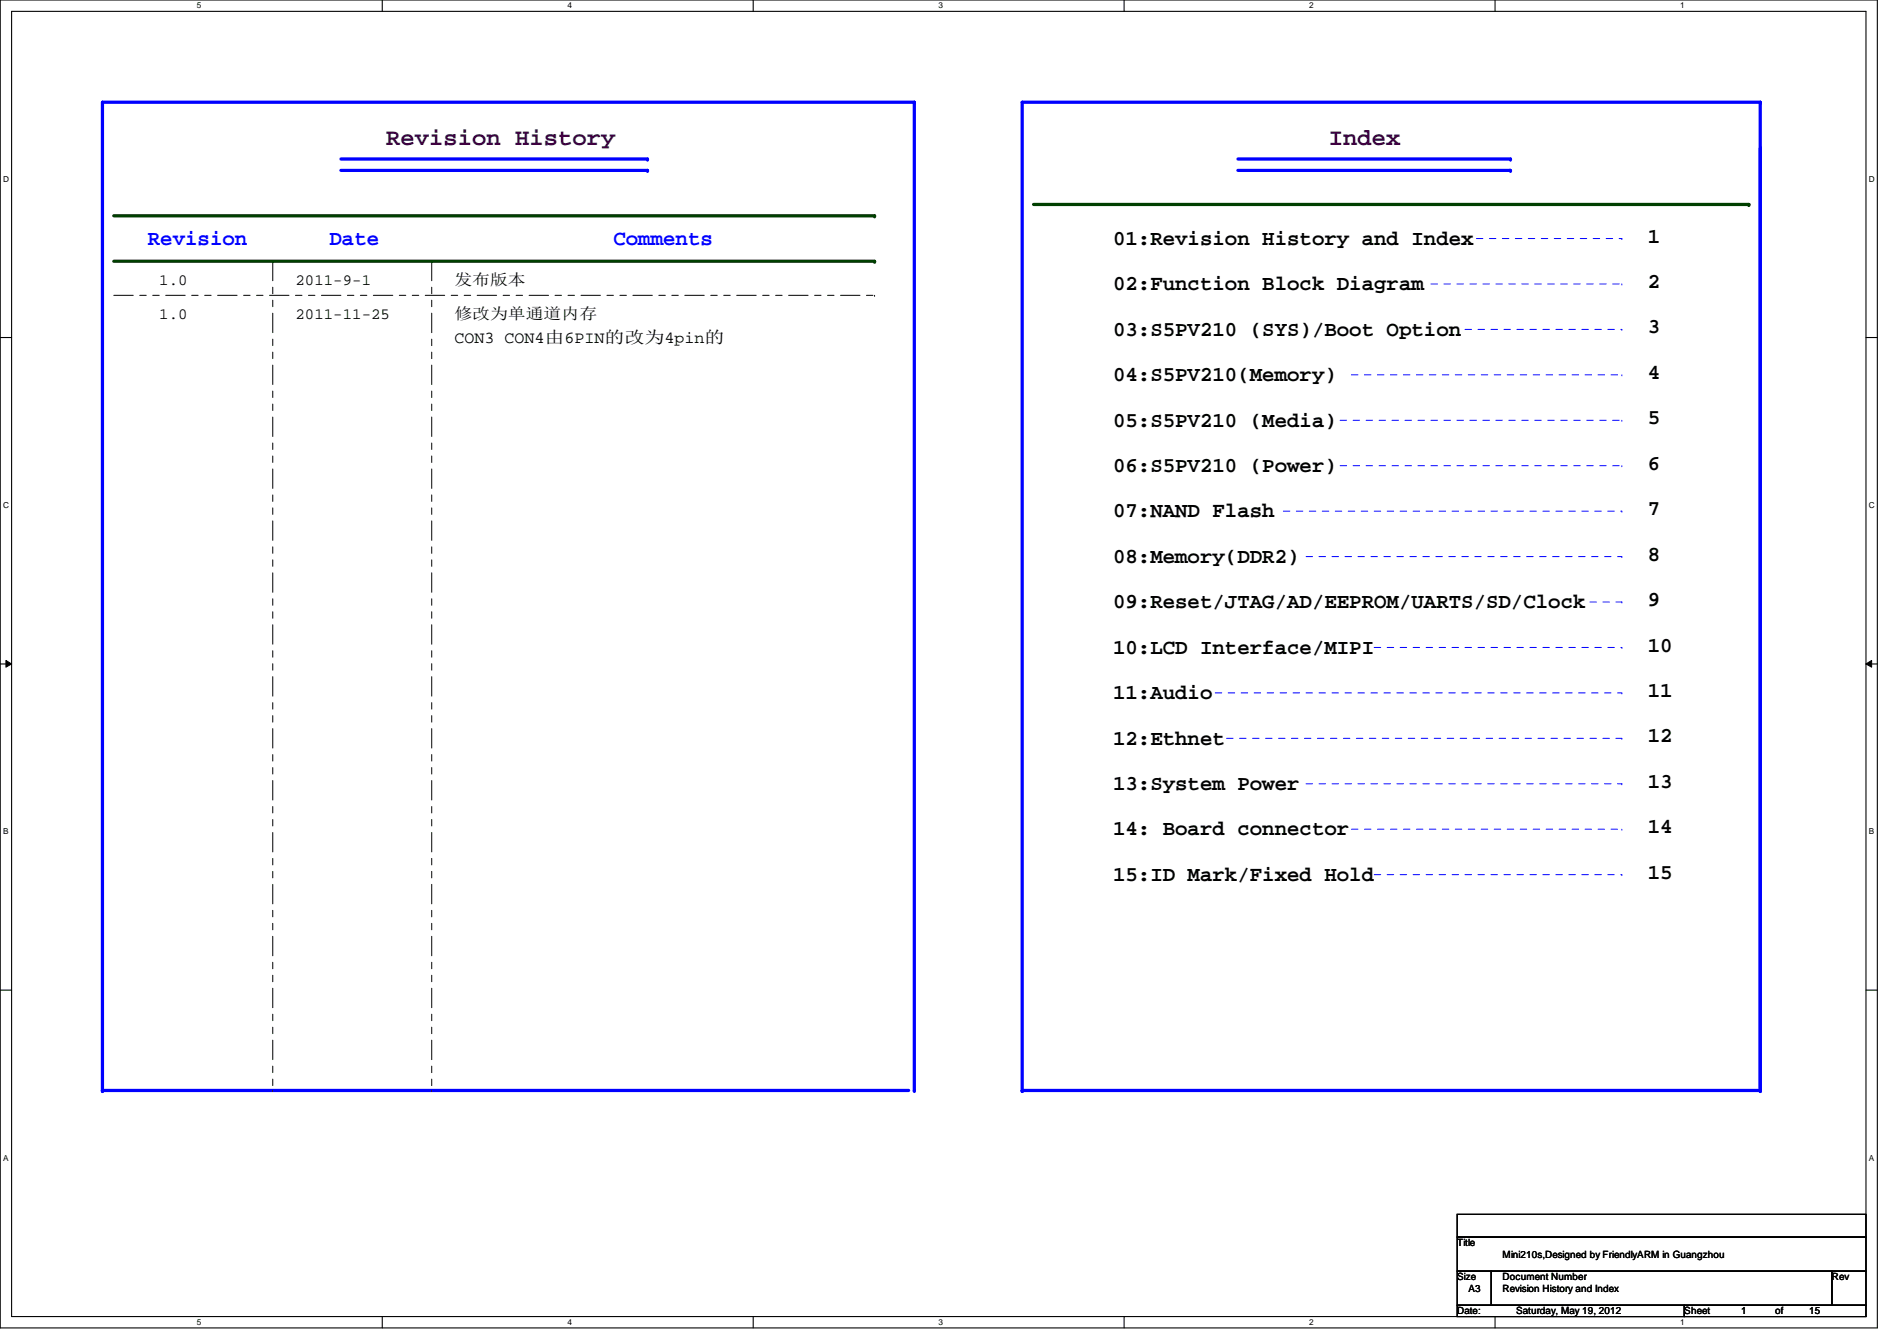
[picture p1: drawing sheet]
<svg xmlns="http://www.w3.org/2000/svg" width="297mm" height="210mm" viewBox="0 0 297 210" stroke-linecap="round" stroke-linejoin="round" font-family="sans-serif">
<path d="M0 0h294v207.9h-294zM1.8 1.8h290.4v204.3h-290.4z" fill="none" stroke="#000" stroke-width=".17"/>
<g fill="#fff">
<path d="M30.8 .2h.7v1.4h-.7z"/>
<path d="M30.8 206.2h.7v1.4h-.7z"/>
</g>
<path d="M59.9 0v1.8M59.9 206.1v1.8" fill="none" stroke="#000" stroke-width=".17"/>
<g fill="#fff">
<path d="M88.9 .2h.6v1.4h-.6z"/>
<path d="M88.9 206.2h.6v1.4h-.6z"/>
</g>
<path d="M117.9 0v1.8M117.9 206.1v1.8" fill="none" stroke="#000" stroke-width=".17"/>
<g fill="#fff">
<path d="M146.9 .2h.7v1.4h-.7z"/>
<path d="M146.9 206.2h.7v1.4h-.7z"/>
</g>
<path d="M176 0v1.8M176 206.1v1.8" fill="none" stroke="#000" stroke-width=".17"/>
<g fill="#fff">
<path d="M205 .2h.7v1.4h-.7z"/>
<path d="M205 206.2h.7v1.4h-.7z"/>
</g>
<path d="M234.1 0v1.8M234.1 206.1v1.8" fill="none" stroke="#000" stroke-width=".17"/>
<g fill="#fff">
<path d="M263.1 .2h.7v1.4h-.7z"/>
<path d="M263.1 206.2h.7v1.4h-.7z"/>
<path d="M.5 27.3h.9v1.4h-.9z"/>
<path d="M292.6 27.3h.9v1.4h-.9z"/>
<path d="M.5 78.4h.9v1.4h-.9z"/>
<path d="M292.6 78.4h.9v1.4h-.9z"/>
</g>
<path d="M0 52.8h1.8M292.2 52.8h1.8" fill="none" stroke="#000" stroke-width=".17"/>
<g fill="#fff">
<path d="M.5 129.5h.8v1.4h-.8z"/>
<path d="M292.6 129.5h.9v1.4h-.9z"/>
</g>
<path d="M0 103.9h1.8M292.2 103.9h1.8" fill="none" stroke="#000" stroke-width=".17"/>
<path d="M.9 103.4l.9 .5-.9 .5zM292.2 103.9l.9-.5v1z" fill="#000"/>
<path d="M.9 103.4l.9 .5-.9 .5zM292.2 103.9l.9-.5v1z" fill="none" stroke="#000" stroke-width=".16"/>
<g fill="#fff">
<path d="M.5 180.5h.8v1.4h-.8z"/>
<path d="M292.6 180.5h.9v1.4h-.9z"/>
</g>
<path d="M0 155h1.8M292.2 155h1.8M228.2 190.1h64v3.5h-64zM228.2 193.6h64v5.4h-64zM228.2 199h5.3v5.3h-5.3zM233.5 199h53.3v5.3h-53.3zM286.8 199h5.4v5.3h-5.4zM228.2 204.3h35.5v1.8h-35.5zM263.7 204.3h28.5v1.8h-28.5z" fill="none" stroke="#000" stroke-width=".17"/>
<path d="M160.1 16v154.7" fill="none" stroke="#00f" stroke-width=".51"/>
<circle cx="160.1" cy="170.7" r=".25" fill="#00f"/>
<path d="M160.1 16h115.5" fill="none" stroke="#00f" stroke-width=".51"/>
<circle cx="275.6" cy="16" r=".25" fill="#00f"/>
<path d="M275.6 16v154.7" fill="none" stroke="#00f" stroke-width=".51"/>
<circle cx="275.6" cy="170.7" r=".25" fill="#00f"/>
<path d="M160.1 170.7h115.5" fill="none" stroke="#00f" stroke-width=".51"/>
<circle cx="160.1" cy="170.7" r=".25" fill="#00f"/>
<path d="M193.8 24.9h42.7" fill="none" stroke="#00f" stroke-width=".51"/>
<circle cx="236.5" cy="24.9" r=".25" fill="#00f"/>
<path d="M193.8 26.7h42.7" fill="none" stroke="#00f" stroke-width=".51"/>
<circle cx="236.5" cy="26.7" r=".25" fill="#00f"/>
<g fill="none" stroke="#00f" stroke-width=".16" stroke-dasharray="1 1 1 1 1 1 1 1">
<path d="M231.2 37.3h22.8M254 37.3h.1M211.6 58.7h42.4M224.1 44.4h29.9M229.4 51.6h24.6M254 44.4h.1M254 51.6h.1M254 58.7h.1M209.8 65.8h44.2M209.8 72.9h44.2M254 65.8h.1M254 72.9h.1"/>
<path d="M201 80h53M204.5 87.1h49.5M249 94.2h5M254 80h.1M254 87.1h.1M254 94.2h.1"/>
</g>
<path d="M275.6 23.1v147.6" fill="none" stroke="#00f" stroke-width=".51"/>
<circle cx="275.6" cy="170.7" r=".25" fill="#00f"/>
<path d="M161.8 32h112.1" fill="none" stroke="#004000" stroke-width=".51"/>
<circle cx="273.9" cy="32" r=".25" fill="#004000"/>
<path d="M16 170.7h126.3" fill="none" stroke="#00f" stroke-width=".51"/>
<circle cx="16" cy="170.7" r=".25" fill="#00f"/>
<path d="M143.2 16v154.7" fill="none" stroke="#00f" stroke-width=".51"/>
<circle cx="143.2" cy="170.7" r=".25" fill="#00f"/>
<path d="M16 16h127.2" fill="none" stroke="#00f" stroke-width=".51"/>
<circle cx="143.2" cy="16" r=".25" fill="#00f"/>
<path d="M16 16v154.7" fill="none" stroke="#00f" stroke-width=".51"/>
<circle cx="16" cy="170.7" r=".25" fill="#00f"/>
<path d="M53.4 26.7h48" fill="none" stroke="#00f" stroke-width=".51"/>
<circle cx="101.4" cy="26.7" r=".25" fill="#00f"/>
<path d="M53.4 24.9h48" fill="none" stroke="#00f" stroke-width=".51"/>
<circle cx="101.4" cy="24.9" r=".25" fill="#00f"/>
<path d="M42.7 40.9v129.8M67.6 40.9v129.8M42.7 170.7h.1M67.6 170.7h.1" fill="none" stroke="#000" stroke-width=".16" stroke-dasharray="3 1 1 1 1 1"/>
<path d="M17.8 40.9h119.1" fill="none" stroke="#004000" stroke-width=".51"/>
<circle cx="136.9" cy="40.9" r=".25" fill="#004000"/>
<path d="M17.8 46.2h119.1M136.9 46.2h.1" fill="none" stroke="#000" stroke-width=".16" stroke-dasharray="3 1 1 1 1 1"/>
<path d="M17.8 33.8h119.1" fill="none" stroke="#004000" stroke-width=".51"/>
<circle cx="136.9" cy="33.8" r=".25" fill="#004000"/>
<path d="M190.3 108.5h63.7M192.1 115.6h61.9M215.2 101.3h38.8M254 101.3h.1M254 108.5h.1M254 115.6h.1M204.5 122.7h49.5M211.6 129.8h42.4M215.2 136.9h38.8M254 122.7h.1M254 129.8h.1M254 136.9h.1" fill="none" stroke="#00f" stroke-width=".16" stroke-dasharray="1 1 1 1 1 1 1 1"/>
<g font-size="3.7" fill="#400040">
<text x="60.5" y="22.7">Revision History</text>
<text x="208.1" y="22.7">Index</text>
</g>
<g font-size="3.3" fill="#00f">
<text x="23.2" y="38.3">Revision</text>
<text x="51.6" y="38.3">Date</text>
<text x="96.1" y="38.3">Comments</text>
</g>
<g font-size="3.3">
<text x="174.3" y="38.3">01:Revision History and Index</text>
<text x="258" y="38">1</text>
<text x="174.3" y="45.4">02:Function Block Diagram</text>
<text x="258" y="45.1">2</text>
<text x="174.3" y="52.5">03:S5PV210 (SYS)/Boot Option</text>
<text x="258" y="52.2">3</text>
<text x="174.3" y="59.6">04:S5PV210(Memory)</text>
<text x="258" y="59.3">4</text>
<text x="174.3" y="66.8">05:S5PV210 (Media)</text>
<text x="258" y="66.4">5</text>
<text x="174.3" y="73.9">06:S5PV210 (Power)</text>
<text x="258" y="73.5">6</text>
<text x="174.3" y="81">07:NAND Flash</text>
<text x="258" y="80.6">7</text>
<text x="174.3" y="88.1">08:Memory(DDR2)</text>
<text x="258" y="87.8">8</text>
<text x="174.3" y="95.2">09:Reset/JTAG/AD/EEPROM/UARTS/SD/Clock</text>
<text x="258" y="94.9">9</text>
<text x="258" y="102">10</text>
<text x="174.3" y="102.3">10:LCD Interface/MIPI</text>
<text x="174.3" y="109.4">11:Audio</text>
<text x="258" y="109.1">11</text>
<text x="174.3" y="116.5">12:Ethnet</text>
<text x="258" y="116.2">12</text>
<text x="174.3" y="123.7">13:System Power</text>
<text x="258" y="123.3">13</text>
<text x="174.3" y="130.8">14: Board connector</text>
<text x="258" y="130.4">14</text>
<text x="174.3" y="137.9">15:ID Mark/Fixed Hold</text>
<text x="258" y="137.5">15</text>
</g>
<text font-size="2.6" x="71.2" y="53.7">CON3 CON4由6PIN的的的4pin的</text>
<g font-size="2.5">
<text x="24.9" y="44.6">1.0</text>
<text x="46.3" y="44.6">2011-9-1</text>
<text x="71.2" y="44.6">发发版版</text>
<text x="24.9" y="50">1.0</text>
<text x="46.3" y="50">2011-11-25</text>
<text x="71.2" y="50">修的的修双双修修</text>
</g>
<g font-size="1.6">
<text x="228.2" y="195.1">Title</text>
<text x="235.3" y="196.8">Mini210s,Designed by FriendlyARM in Guangzhou</text>
<text x="228.2" y="200.4">Size</text>
<text x="230" y="202.2">A3</text>
<text x="235.3" y="200.4">Document Number</text>
<text x="235.3" y="202.2">Revision History and Index</text>
<text x="286.8" y="200.4">Rev</text>
<text x="228.2" y="205.7">Date:</text>
<text x="237.4" y="205.7">Saturday, May 19, 2012</text>
<text x="263.7" y="205.7">Sheet</text>
<text x="272.6" y="205.7">1</text>
<text x="278" y="205.7">of</text>
<text x="283.3" y="205.7">15</text>
</g>
<g font-size="1.3">
<text x="30.8" y="1.3">5</text>
<text x="88.9" y="1.3">4</text>
<text x="146.9" y="1.3">3</text>
<text x="205" y="1.3">2</text>
<text x="263.1" y="1.3">1</text>
<text x=".5" y="28.4">D</text>
<text x="292.6" y="28.4">D</text>
<text x=".5" y="79.5">C</text>
<text x="292.6" y="79.5">C</text>
<text x=".5" y="130.6">B</text>
<text x="292.6" y="130.6">B</text>
<text x=".5" y="181.7">A</text>
<text x="292.6" y="181.7">A</text>
<text x="30.8" y="207.4">5</text>
<text x="88.9" y="207.4">4</text>
<text x="146.9" y="207.4">3</text>
<text x="205" y="207.4">2</text>
<text x="263.1" y="207.4">1</text>
</g>
</svg>
